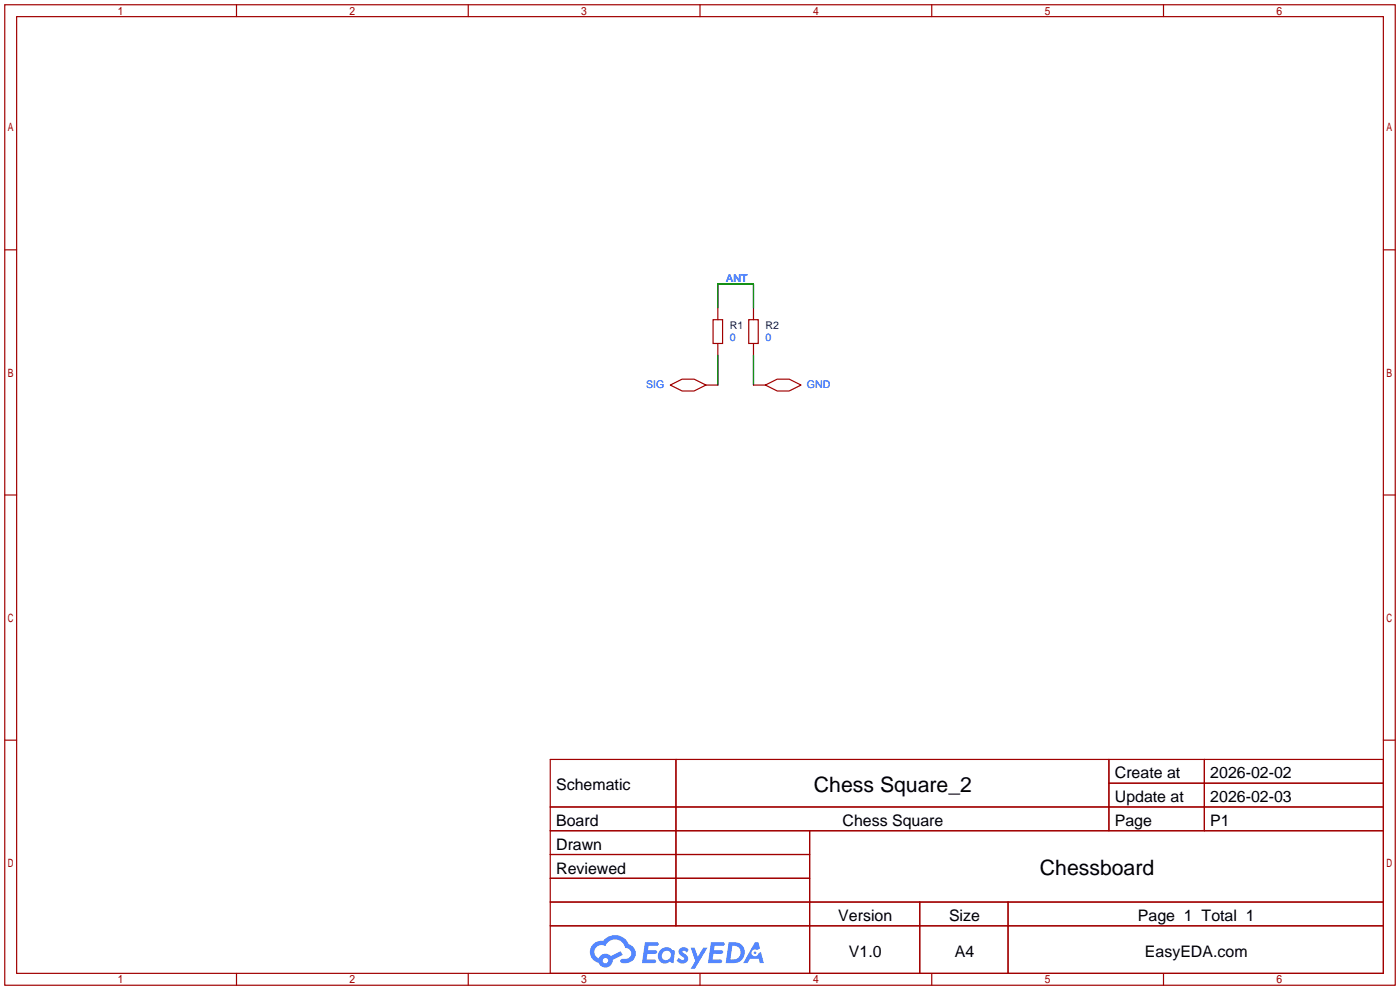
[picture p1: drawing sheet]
<svg xmlns="http://www.w3.org/2000/svg" width="299mm" height="212mm" viewBox="0 0 299 212" stroke-linecap="round" stroke-linejoin="round" font-family="sans-serif">
<g fill="none" stroke="#a10000" stroke-width=".25">
<path d="M1 1h297.2v209.6h-297.2zM3.6 3.6h292.1v204.4h-292.1zM50.5 1v2.6M100.1 1v2.6M149.6 1v2.6M199.1 1v2.6M248.7 1v2.6M1 53.4h2.6M295.7 53.4h2.5M1 105.8h2.6M295.7 105.8h2.5M1 158.2h2.6"/>
<path d="M295.7 158.2h2.5M117.6 162.3h178.1v45.7h-178.1zM117.6 172.5h178.1M117.6 177.5h178.1M144.5 162.3v35.6M173 177.5v30.5M237 162.3v15.2M237 167.4h58.7M257.4 162.3v15.2M117.6 182.6h55.4M117.6 192.8h178.1M117.6 187.7h55.4"/>
<path d="M117.6 197.9h178.1M196.6 192.8v15.2M215.4 192.8v15.2M50.5 208v2.6M100.1 208v2.6M149.6 208v2.6M199.1 208v2.6M248.7 208v2.6"/>
</g>
<g fill="#5487ff">
<path d="M145.3 202.7a1.3 1.3 0 0 1 1.9 .3l-.4 .6a.54 .54 0 0 0-.9-.2l.1 .2a1.34 1.34 0 0 1 .9 1.8 1.47 1.47 0 0 1-2.3-.1l.5-.6 .8 .5a.31 .31 0 0 0 .4-.3 .31 .31 0 0 0-.3-.4 1.12 1.12 0 0 1-.7-1.8z"/>
<path d="M147.6 202.5h.9l.6 2 1.2-2h.9l-2.7 4.6h-.9l1-1.7z"/>
<path d="M137.8 201.4h1.7a1.31 1.31 0 0 1 1.2 .2 .4 .4 0 0 1-.3 .5l-1.8 .1-.1 .9h1.6a.4 .4 0 0 1 .4 .4 .4 .4 0 0 1-.5 .4h-1.6l-.2 1.2h1.4a.46 .46 0 0 1 .5 0 .46 .46 0 0 1 .1 .5l-.4 .2h-2.6z"/>
<path d="M151.9 201.4h1.7a1.32 1.32 0 0 1 1.2 .2 .39 .39 0 0 1-.3 .5l-1.8 .1-.1 .9h1.6a.4 .4 0 0 1 .4 .4 .4 .4 0 0 1-.4 .4h-1.7l-.2 1.2h1.4a.46 .46 0 0 1 .5 0 .46 .46 0 0 1 .1 .5l-.4 .2h-2.6z"/>
<path d="M161.3 201.4h.8l.3 1.3-.6 .4a.75 .75 0 0 0-1.1 .3 .75 .75 0 0 0 .5 1 .75 .75 0 0 0 .9-.7l.5-.2 .6 2.3h-.8l-.3-.9h-1.8l-.5 .9h-1z"/>
<path d="M155.7 201.4l-.6 4.4h1.5a2.27 2.27 0 0 0 2.6-2.2 2.27 2.27 0 0 0-2.7-2.2zM156.5 202.1a1.5 1.5 0 0 1 1.8 1.6 1.5 1.5 0 0 1-1.9 1.4h-.3z"/>
<path d="M141.2 203a1.6 1.6 0 0 0-.3 2.3 1.6 1.6 0 0 0 2.3 .2l.7 .3 .3-2.4-.1-.3-.5-.1a1.58 1.58 0 0 0-2.4 0zM141.8 203.5a.98 .98 0 0 1 1.6 .4 .98 .98 0 0 1-1.1 1.3 .94 .94 0 0 1-.9-.7 .94 .94 0 0 1 .4-1z"/>
<path d="M126.8 201.8a2.37 2.37 0 0 0 1.1 4 1.54 1.54 0 0 0 1.8 1 1.54 1.54 0 0 0 1.2-1.6l2.2-1.1-.5-.8-2 1a1.57 1.57 0 0 0-2.7 .5 1.5 1.5 0 0 1-.7-2.1 1.5 1.5 0 0 1 2.2-.5 2.23 2.23 0 0 1 2.3-1.4 2.23 2.23 0 0 1 2 1.8 1.16 1.16 0 0 1 1.2 1.1 1.16 1.16 0 0 1-1.1 1.2h-.7a.47 .47 0 0 0-.5 .4 .47 .47 0 0 0 .4 .5 2.17 2.17 0 0 0 2.5-.9 2.17 2.17 0 0 0-.3-2.7l-.8-.4a3.2 3.2 0 0 0-5.5-.7l-1.1 .1zM128.8 205.3a.6 .6 0 0 1 1.2 0 .6 .6 0 0 1-1.2 0z"/>
<circle cx="161.4" cy="203.6" r=".28"/>
</g>
<path d="M152.4 68.3h2v5.1h-2zM153.4 65.8v2.5M153.4 73.4v2.5M160 68.3h2.1v5.1h-2.1zM161 65.8v2.5M161 73.4v2.5M143.3 82.3l2.5-1.3h2.5l2.6 1.3-2.6 1.3h-2.5zM150.9 82.3h2.5M161 82.3h2.6M163.6 82.3l2.5-1.3h2.6l2.5 1.3-2.5 1.3h-2.6z" fill="none" stroke="#a10000" stroke-width=".25"/>
<path d="M153.4 65.8v-5.1h7.6v5.1M153.4 75.9v6.4M161 75.9v6.4" fill="none" stroke="#008700" stroke-width=".25"/>
<g font-size="4.5">
<text x="174" y="169.2">Chess Square_2</text>
<text x="222.2" y="187">Chessboard</text>
</g>
<g font-size="3.4">
<text x="238.3" y="166.4">Create at</text>
<text x="258.7" y="166.4">2026-02-02</text>
<text x="118.9" y="168.9">Schematic</text>
<text x="238.3" y="171.4">Update at</text>
<text x="258.7" y="171.4">2026-02-03</text>
<text x="118.9" y="176.5">Board</text>
<text x="180.1" y="176.5">Chess Square</text>
<text x="238.3" y="176.5">Page</text>
<text x="258.7" y="176.5">P1</text>
<text x="118.9" y="181.6">Drawn</text>
<text x="118.9" y="186.7">Reviewed</text>
<text x="179.2" y="196.8">Version</text>
<text x="202.8" y="196.8">Size</text>
<text x="243.2" y="196.8">Page 1 Total 1</text>
<text x="181.4" y="204.5">V1.0</text>
<text x="204.1" y="204.5">A4</text>
<text x="244.7" y="204.5">EasyEDA.com</text>
</g>
<g font-size="2.3" fill="#00f">
<text x="155.2" y="60.2">ANT</text>
<text x="156" y="72.9">0</text>
<text x="163.6" y="72.9">0</text>
<text x="138.1" y="83">SIG</text>
<text x="172.5" y="83">GND</text>
</g>
<g font-size="2.3" fill="#000080">
<text x="156" y="70.3">R1</text>
<text x="163.6" y="70.3">R2</text>
</g>
</svg>
